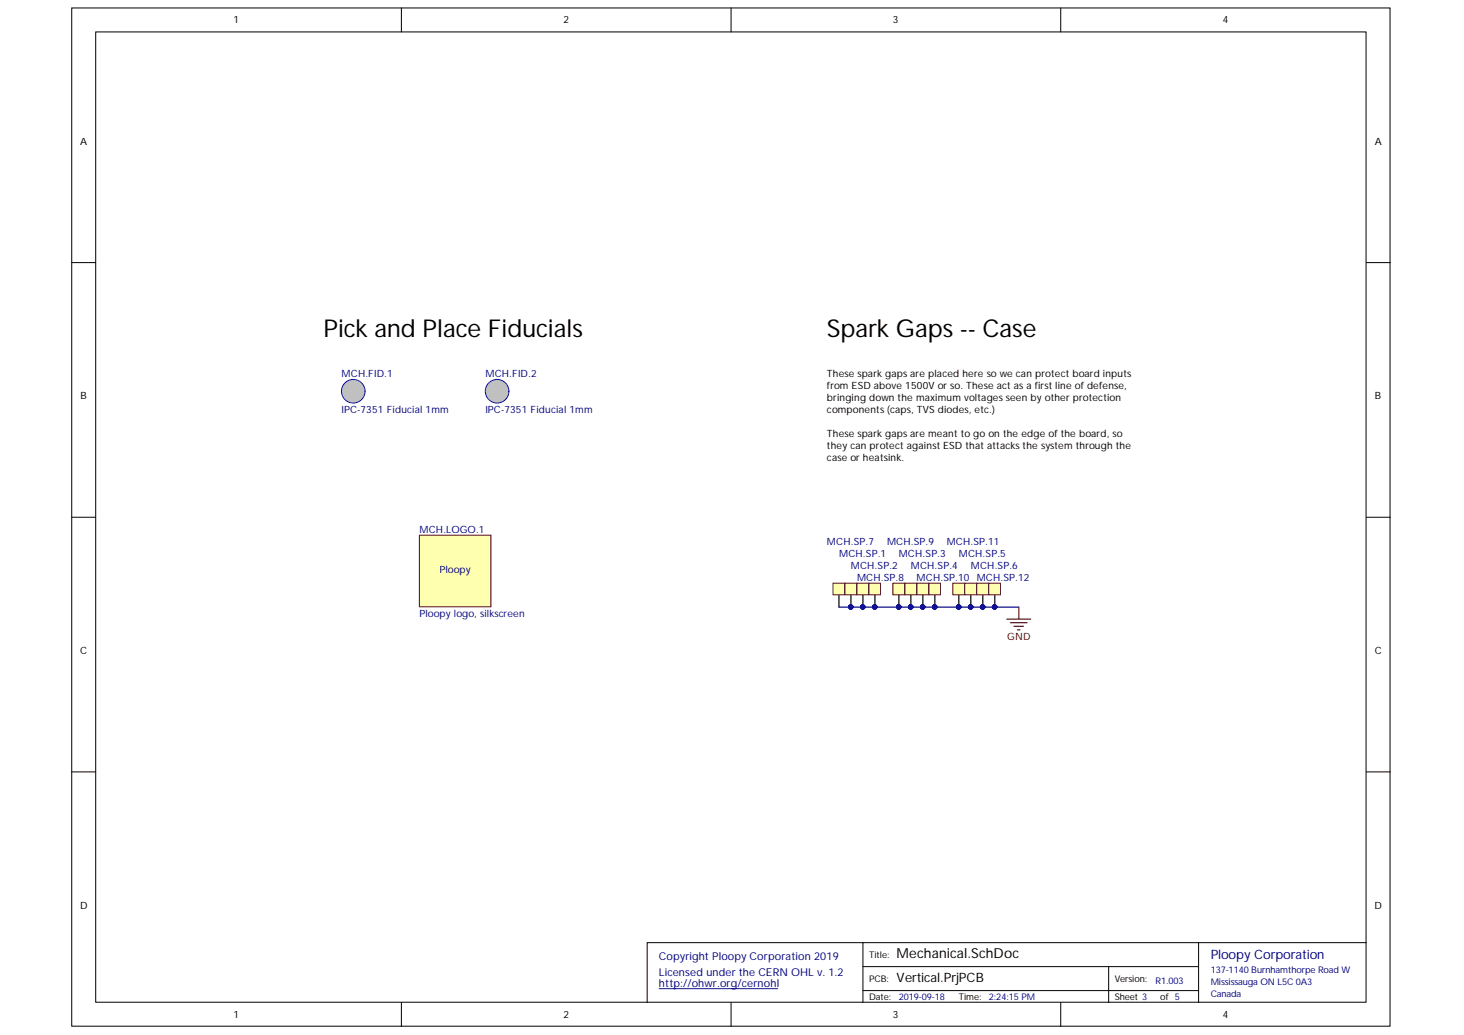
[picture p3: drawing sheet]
<svg xmlns="http://www.w3.org/2000/svg" width="297mm" height="210mm" viewBox="0 0 297 210" stroke-linecap="round" stroke-linejoin="round" font-family="sans-serif">
<g fill="#fff" stroke="#000" stroke-width=".2">
<path d="M14.6 1.6h267.4v206.5h-267.4z"/>
<path d="M19.4 6.5h257.8v196.8h-257.8z"/>
</g>
<g fill="none" stroke="#000" stroke-width=".2">
<path d="M81.4 1.6v4.9M148.3 1.6v4.9M215.2 1.6v4.9M14.6 53.3h4.8M277.2 53.3h4.9M14.6 104.9h4.8M277.2 104.9h4.9M14.6 156.5h4.8M277.2 156.5h4.9M175.1 191.2h-43.8v12.1M175.1 196h68.1M224.9 196v7.3"/>
<path d="M243.2 191.2v12.1M277.2 191.2h-102.1v12.1M81.4 203.3v4.9M148.3 203.3v4.9M175.1 200.9h68.1M215.2 203.3v4.9"/>
</g>
<path d="M133.7 200.5h24.1" fill="none" stroke="#000080" stroke-width=".2"/>
<g fill="#c0c0c0" stroke="#00f" stroke-width=".2">
<circle cx="71.7" cy="79.3" r="2.4"/>
<circle cx="100.9" cy="79.3" r="2.4"/>
</g>
<path d="M167.8 74.5h63.2v31.5h-63.2z" fill="#fff" stroke="#fff" stroke-width=".2"/>
<path d="M204.3 125.6h4.8M205 126.3h3.4M205.7 127h2M206.5 127.7h.4M206.7 123.1v2.5" fill="none" stroke="#800000" stroke-width=".24"/>
<path d="M170.2 120.7v2.4" fill="none" stroke="#000" stroke-width=".24"/>
<path d="M169 118.3h2.4v2.3h-2.4z" fill="#ffffb0" stroke="#800000" stroke-width=".2"/>
<path d="M170.2 123.1h36.5" fill="none" stroke="#000080" stroke-width=".24"/>
<g fill="#000080" stroke="#000080" stroke-width=".2">
<circle cx="201.8" cy="123.1" r=".45"/>
<circle cx="199.4" cy="123.1" r=".45"/>
<circle cx="196.9" cy="123.1" r=".45"/>
<circle cx="194.5" cy="123.1" r=".45"/>
<circle cx="189.6" cy="123.1" r=".45"/>
<circle cx="187.2" cy="123.1" r=".45"/>
<circle cx="184.8" cy="123.1" r=".45"/>
<circle cx="182.3" cy="123.1" r=".45"/>
<circle cx="177.5" cy="123.1" r=".45"/>
<circle cx="175" cy="123.1" r=".45"/>
<circle cx="172.6" cy="123.1" r=".45"/>
</g>
<path d="M172.7 120.7v2.4" fill="none" stroke="#000" stroke-width=".24"/>
<path d="M171.4 118.3h2.4v2.3h-2.4z" fill="#ffffb0" stroke="#800000" stroke-width=".2"/>
<g fill="#000080" stroke="#000080" stroke-width=".2">
<circle cx="172.6" cy="123.1" r=".45"/>
<circle cx="175" cy="123.1" r=".45"/>
</g>
<path d="M175.1 120.7v2.4" fill="none" stroke="#000" stroke-width=".24"/>
<path d="M173.9 118.3h2.3v2.3h-2.3z" fill="#ffffb0" stroke="#800000" stroke-width=".2"/>
<g fill="#000080" stroke="#000080" stroke-width=".2">
<circle cx="175" cy="123.1" r=".45"/>
<circle cx="177.5" cy="123.1" r=".45"/>
</g>
<path d="M177.5 120.7v2.4" fill="none" stroke="#000" stroke-width=".24"/>
<path d="M176.3 118.3h2.4v2.3h-2.4z" fill="#ffffb0" stroke="#800000" stroke-width=".2"/>
<g fill="#000080" stroke="#000080" stroke-width=".2">
<circle cx="177.5" cy="123.1" r=".45"/>
<circle cx="182.3" cy="123.1" r=".45"/>
</g>
<path d="M182.4 120.7v2.4" fill="none" stroke="#000" stroke-width=".24"/>
<path d="M181.2 118.3h2.3v2.3h-2.3z" fill="#ffffb0" stroke="#800000" stroke-width=".2"/>
<g fill="#000080" stroke="#000080" stroke-width=".2">
<circle cx="182.3" cy="123.1" r=".45"/>
<circle cx="184.8" cy="123.1" r=".45"/>
</g>
<path d="M184.8 120.7v2.4" fill="none" stroke="#000" stroke-width=".24"/>
<path d="M183.6 118.3h2.4v2.3h-2.4z" fill="#ffffb0" stroke="#800000" stroke-width=".2"/>
<g fill="#000080" stroke="#000080" stroke-width=".2">
<circle cx="184.8" cy="123.1" r=".45"/>
<circle cx="187.2" cy="123.1" r=".45"/>
</g>
<path d="M187.2 120.7v2.4" fill="none" stroke="#000" stroke-width=".24"/>
<path d="M186 118.3h2.4v2.3h-2.4z" fill="#ffffb0" stroke="#800000" stroke-width=".2"/>
<g fill="#000080" stroke="#000080" stroke-width=".2">
<circle cx="187.2" cy="123.1" r=".45"/>
<circle cx="189.6" cy="123.1" r=".45"/>
</g>
<path d="M189.7 120.7v2.4" fill="none" stroke="#000" stroke-width=".24"/>
<path d="M188.5 118.3h2.3v2.3h-2.3z" fill="#ffffb0" stroke="#800000" stroke-width=".2"/>
<g fill="#000080" stroke="#000080" stroke-width=".2">
<circle cx="189.6" cy="123.1" r=".45"/>
<circle cx="194.5" cy="123.1" r=".45"/>
</g>
<path d="M194.5 120.7v2.4" fill="none" stroke="#000" stroke-width=".24"/>
<path d="M193.3 118.3h2.4v2.3h-2.4z" fill="#ffffb0" stroke="#800000" stroke-width=".2"/>
<g fill="#000080" stroke="#000080" stroke-width=".2">
<circle cx="194.5" cy="123.1" r=".45"/>
<circle cx="196.9" cy="123.1" r=".45"/>
</g>
<path d="M197 120.7v2.4" fill="none" stroke="#000" stroke-width=".24"/>
<path d="M195.8 118.3h2.3v2.3h-2.3z" fill="#ffffb0" stroke="#800000" stroke-width=".2"/>
<g fill="#000080" stroke="#000080" stroke-width=".2">
<circle cx="196.9" cy="123.1" r=".45"/>
<circle cx="199.4" cy="123.1" r=".45"/>
</g>
<path d="M199.4 120.7v2.4" fill="none" stroke="#000" stroke-width=".24"/>
<path d="M198.2 118.3h2.3v2.3h-2.3z" fill="#ffffb0" stroke="#800000" stroke-width=".2"/>
<g fill="#000080" stroke="#000080" stroke-width=".2">
<circle cx="199.4" cy="123.1" r=".45"/>
<circle cx="201.8" cy="123.1" r=".45"/>
</g>
<path d="M201.8 120.7v2.4" fill="none" stroke="#000" stroke-width=".24"/>
<path d="M200.6 118.3h2.4v2.3h-2.4z" fill="#ffffb0" stroke="#800000" stroke-width=".2"/>
<circle cx="201.8" cy="123.1" r=".45" fill="#000080" stroke="#000080" stroke-width=".2"/>
<path d="M85.1 108.5h14.5v14.6h-14.5z" fill="#ffffb0" stroke="#800000" stroke-width=".2"/>
<g font-size="5">
<text x="65.7" y="68.4">Pick and Place Fiducials</text>
<text x="167.8" y="68.4">Spark Gaps -- Case</text>
</g>
<text font-size="2.8" x="181.9" y="194.2">Mechanical.SchDoc</text>
<text font-size="2.6" fill="#000080" x="245.6" y="194.6">Ploopy Corporation</text>
<text font-size="2.6" x="181.9" y="199.2">Vertical.PrjPCB</text>
<g font-size="2.2" fill="#000080">
<text x="133.7" y="194.7">Copyright Ploopy Corporation 2019</text>
<text x="133.7" y="197.9">Licensed under the CERN OHL v. 1.2</text>
<text x="133.7" y="200.2">http://ohwr.org/cernohl</text>
</g>
<g font-size="2">
<text x="47.4" y="4.7">1</text>
<text x="114.3" y="4.7">2</text>
<text x="181.2" y="4.7">3</text>
<text x="248.1" y="4.7">4</text>
<text x="16.2" y="29.3">A</text>
<text x="279" y="29.3">A</text>
<text x="167.8" y="76.4">These spark gapsare placed here so we can protect board inputs</text>
<text x="16.3" y="81">B</text>
<text x="167.8" y="78.9">from ESD above 1500V or so. These act asa first line ofdefense,</text>
<text x="167.8" y="81.3">bringing down the maximum voltagesseen by other protection</text>
<text x="167.8" y="83.7">components(caps, TVS diodes, etc.)</text>
<text x="279" y="81">B</text>
<text x="167.8" y="88.6">These spark gapsare meant to go on the edge ofthe board, so</text>
<text x="167.8" y="91">they can protect against ESD that attacksthe system through the</text>
<text x="167.8" y="93.4">case or heatsink.</text>
<text x="16.2" y="132.7">C</text>
<text x="279" y="132.7">C</text>
<text x="16.2" y="184.3">D</text>
<text x="278.9" y="184.3">D</text>
<text x="47.4" y="206.5">1</text>
<text x="114.3" y="206.5">2</text>
<text x="181.2" y="206.5">3</text>
<text x="248.1" y="206.5">4</text>
</g>
<g font-size="2" fill="#000080">
<text x="69.3" y="76.4">MCH.FID.1</text>
<text x="98.5" y="76.4">MCH.FID.2</text>
<text x="69.3" y="83.7">IPC-7351 Fiducial 1mm</text>
<text x="98.5" y="83.7">IPC-7351 Fiducial 1mm</text>
<text x="85.1" y="108.1">MCH.LOGO.1</text>
<text x="167.8" y="110.4">MCH.SP.7</text>
<text x="170.2" y="112.9">MCH.SP.1</text>
<text x="180" y="110.4">MCH.SP.9</text>
<text x="182.3" y="112.9">MCH.SP.3</text>
<text x="192.1" y="110.4">MCH.SP.11</text>
<text x="194.5" y="112.9">MCH.SP.5</text>
<text x="89.2" y="116.3">Ploopy</text>
<text x="172.6" y="115.3">MCH.SP.2</text>
<text x="173.9" y="117.8">MCH.SP.8</text>
<text x="184.8" y="115.3">MCH.SP.4</text>
<text x="186" y="117.8">MCH.SP.10 MCH.SP.12</text>
<text x="197" y="115.3">MCH.SP.6</text>
<text x="85.1" y="125.1">Ploopy logo, silkscreen</text>
</g>
<text font-size="2" fill="#800000" x="204.3" y="129.9">GND</text>
<g font-size="1.9">
<text x="176.3" y="194.3">Title:</text>
<text x="176.3" y="202.9">Date:</text>
<text x="176.3" y="199.2">PCB:</text>
<text x="194.5" y="202.9">Time:</text>
<text x="226.2" y="199.2">Version:</text>
<text x="226.2" y="202.9">Sheet 3</text>
<text x="235.4" y="202.9">of 5</text>
</g>
<g font-size="1.9" fill="#000080">
<text x="245.6" y="197.3">137-1140Burnhamthorpe Road W</text>
<text x="182.3" y="202.9">2019-09-18</text>
<text x="200.6" y="202.9">2:24:15PM</text>
<text x="234.5" y="199.5">R1.003</text>
<text x="245.6" y="199.7">Mississauga ON L5C 0A3</text>
<text x="245.6" y="202.1">Canada</text>
</g>
</svg>
